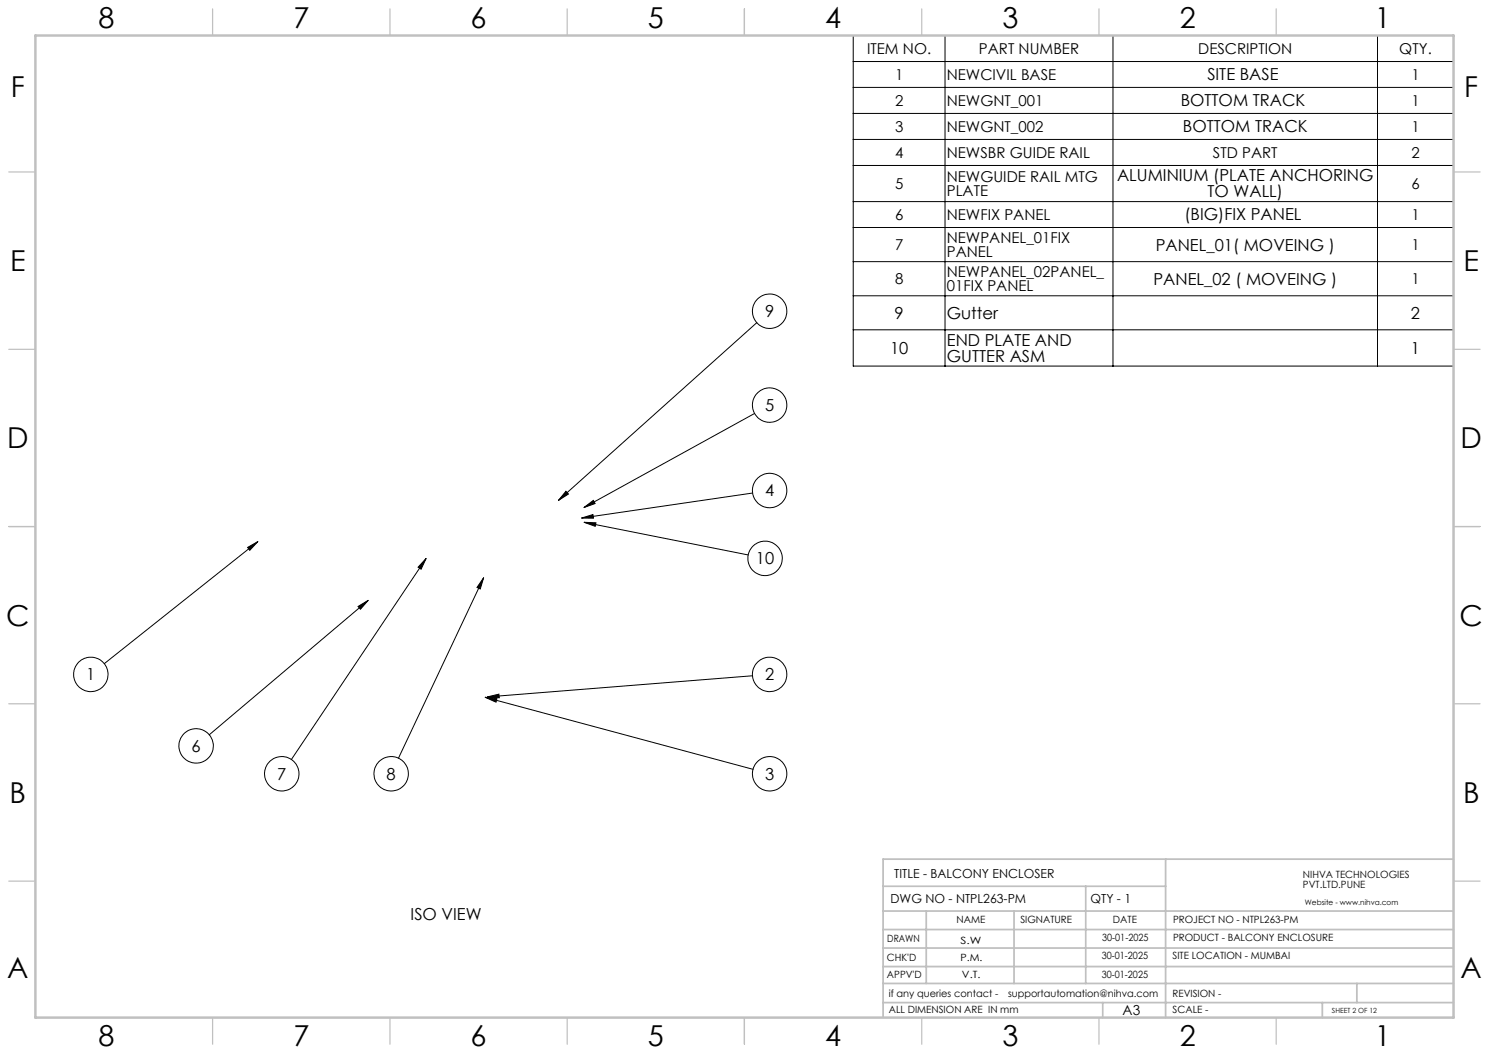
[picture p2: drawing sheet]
<svg xmlns="http://www.w3.org/2000/svg" width="420mm" height="297mm" viewBox="0 0 420 297" stroke-linecap="round" stroke-linejoin="round" font-family="sans-serif">
<g fill="none" stroke="#000" stroke-width=".28">
<path d="M240.7 10h169.3v93.3h-169.3zM240.7 17.4h169.3M266.6 10v93.3M313.9 10v93.3M388.5 10v93.3M240.7 24.7h169.3M240.7 32h169.3M240.7 39.3h169.3M240.7 46.7h169.3M240.7 56.9h169.3M240.7 64.2h169.3M240.7 73.8h169.3"/>
<path d="M213.5 91l-56 50.1M240.7 83.4h169.3M240.7 93h169.3M212.8 116.6l-48.1 26.6M159.6 138.6l.7 .7-2.8 1.8zM212.3 139.1l-48.3 7M69.9 154.4l2.8-1.7-2.3 2.5zM72.7 152.7l-43.3 34.5M120.2 157.5l-38 56.7M120.2 157.5l-1.4 3-.9-.5zM164 146.1l3.3-1 .1 1.1zM164.7 143.2l2.7-2.1 .5 .9z"/>
<path d="M164.7 147.3l3.4 .2-.2 .9zM164.7 147.3l46.3 9.2M101 171.1l2.9-1.8-2.2 2.5zM103.9 169.3l-44.9 38M136.4 162.9l-.9 3.2-1-.4zM136.4 162.9l-24 51M136.8 196.7l3.4 .4-.3 .9zM136.8 196.7l75.6 20.3M137.5 196.6l3.2-.8 .1 1zM212.3 190.6l-74.8 6"/>
<circle cx="217.1" cy="87.8" r="4.9"/>
<circle cx="217.1" cy="114.3" r="4.9"/>
<circle cx="217.1" cy="138.4" r="4.9"/>
<circle cx="215.8" cy="157.5" r="4.9"/>
<circle cx="25.6" cy="190.2" r="4.9"/>
<circle cx="217.1" cy="190.2" r="4.9"/>
<circle cx="55.3" cy="210.4" r="4.9"/>
<circle cx="79.5" cy="218.2" r="4.9"/>
<circle cx="110.3" cy="218.2" r="4.9"/>
<circle cx="217.1" cy="218.2" r="4.9"/>
</g>
<g fill="none" stroke="#c0c0c0" stroke-width=".35">
<path d="M60 2.5v7.5M110 2.5v7.5M160 2.5v7.5M210 2.5v7.5M260 2.5v7.5M310 2.5v7.5M360 2.5v7.5M2.5 48.5h7.5M410 48.5h7.5M2.5 98.5h7.5M410 98.5h7.5M2.5 148.5h7.5"/>
<path d="M410 148.5h7.5M2.5 198.5h7.5M410 198.5h7.5M2.5 248.5h7.5M410 248.5h7.5M60 287v7.5M110 287v7.5M160 287v7.5M210 287v7.5M260 287v7.5M310 287v7.5M360 287v7.5"/>
</g>
<g fill="none" stroke="#c0c0c0" stroke-width=".5">
<path d="M249.1 257h160.9M249.1 250h79.7M261.3 257v20.4M286 257v20.4M306.2 250v27.4M328.8 242.3v44.7M410 242.3h-160.9v44.7M249.1 272.6h160.9M249.1 267.4h160.9M249.1 262.2h160.9M249.1 277.4h160.9M382.7 277.4v5.4"/>
<path d="M249.1 282.8h160.9M311 282.8v4.2M373 282.8v4.2"/>
</g>
<path d="M10 10h400v277h-400z" fill="none" stroke="#c0c0c0" stroke-width=".7"/>
<path d="M69.8 154.4l2.9-1.7-2.3 2.5zM101 171.1l2.9-1.8-2.2 2.5zM137.5 196.6l3.2-.8 .1 1zM136.8 196.7l3.4 .4-.3 .9zM120.2 157.5l-1.4 3-.9-.5zM136.4 162.9l-.9 3.2-1-.4zM164.7 143.2l2.7-2.1 .5 .9zM164 146.1l3.3-1 .1 1.1zM164.7 147.3l3.4 .2-.2 .9zM159.6 138.6l.7 .7-2.8 1.8z" fill="#000"/>
<g font-size="8.1">
<text x="27.8" y="8">8</text>
<text x="82.8" y="8">7</text>
<text x="132.8" y="8">6</text>
<text x="182.8" y="8">5</text>
<text x="232.8" y="8">4</text>
<text x="282.8" y="8">3</text>
<text x="332.8" y="8">2</text>
<text x="387.8" y="8">1</text>
<text x="3" y="27.2">F</text>
<text x="413" y="27.2">F</text>
<text x="2.8" y="76.5">E</text>
<text x="412.8" y="76.5">E</text>
<text x="2" y="126.5">D</text>
<text x="412" y="126.5">D</text>
<text x="1.7" y="176.5">C</text>
<text x="411.7" y="176.5">C</text>
<text x="2.7" y="226.5">B</text>
<text x="412.7" y="226.5">B</text>
<text x="2" y="275.7">A</text>
<text x="412" y="275.7">A</text>
<text x="27.8" y="295">8</text>
<text x="82.8" y="295">7</text>
<text x="132.8" y="295">6</text>
<text x="182.8" y="295">5</text>
<text x="232.8" y="295">4</text>
<text x="282.8" y="295">3</text>
<text x="332.8" y="295">2</text>
<text x="387.8" y="295">1</text>
</g>
<g font-size="4.7">
<text x="340.6" y="22.7">SITE BASE</text>
<text x="333" y="30">BOTTOM TRACK</text>
<text x="333.7" y="37.3">BOTTOM TRACK</text>
<text x="315.1" y="51.2">ALUMINIUM (PLATE ANCHORING</text>
<text x="340.6" y="55.7">TO WALL)</text>
<text x="334.1" y="62.2">(BIG)FIX PANEL</text>
<text x="326" y="70.7">PANEL_01( MOVEING )</text>
<text x="325.3" y="80.3">PANEL_02 ( MOVEING )</text>
<text x="215.8" y="89.5">9</text>
<text x="252.3" y="89.9">9</text>
<text x="267.1" y="89.9">Gutter</text>
<text x="398" y="89.9">2</text>
<text x="251" y="99.8">10</text>
<text x="267.1" y="97.5">END PLATE AND</text>
<text x="398" y="99.8">1</text>
<text x="267.1" y="102.1">GUTTER ASM</text>
<text x="215.8" y="115.9">5</text>
<text x="215.8" y="140">4</text>
<text x="213.2" y="159.2">10</text>
<text x="24.3" y="191.9">1</text>
<text x="215.8" y="191.9">2</text>
<text x="54" y="212.1">6</text>
<text x="78.2" y="219.9">7</text>
<text x="109.1" y="219.9">8</text>
<text x="215.8" y="219.9">3</text>
<text x="115.8" y="259.6">ISO VIEW</text>
</g>
<g font-size="4.2">
<text x="244.6" y="15.2">ITEM NO.</text>
<text x="276.1" y="15.2">PART NUMBER</text>
<text x="338" y="15.2">DESCRIPTION</text>
<text x="394.7" y="15.2">QTY.</text>
<text x="252.5" y="22.5">1</text>
<text x="267.1" y="22.5">NEWCIVIL BASE</text>
<text x="398.1" y="22.5">1</text>
<text x="252.5" y="29.8">2</text>
<text x="267.1" y="29.8">NEWGNT_001</text>
<text x="398.1" y="29.8">1</text>
<text x="252.5" y="37.2">3</text>
<text x="267.1" y="37.2">NEWGNT_002</text>
<text x="398.1" y="37.2">1</text>
<text x="252.5" y="44.5">4</text>
<text x="267.1" y="44.5">NEWSBR GUIDE RAIL</text>
<text x="342.1" y="44.5">STD PART</text>
<text x="398.1" y="44.5">2</text>
<text x="252.5" y="53.3">5</text>
<text x="267.1" y="51.2">NEWGUIDE RAIL MTG</text>
<text x="398.1" y="53.3">6</text>
<text x="267.1" y="55.3">PLATE</text>
<text x="252.5" y="62">6</text>
<text x="267.1" y="62">NEWFIX PANEL</text>
<text x="398.1" y="62">1</text>
<text x="252.5" y="70.5">7</text>
<text x="267.1" y="68.4">NEWPANEL_01FIX</text>
<text x="398.1" y="70.5">1</text>
<text x="267.1" y="72.6">PANEL</text>
<text x="252.5" y="80.1">8</text>
<text x="267.1" y="78.1">NEWPANEL_02PANEL_</text>
<text x="267.1" y="82.2">01FIX PANEL</text>
<text x="398.1" y="80.1">1</text>
</g>
<text font-size="3.9" x="316.7" y="286.4">A3</text>
<g font-size="3.5">
<text x="252.2" y="247.7">TITLE - BALCONY ENCLOSER</text>
<text x="251.2" y="254.8">DWG NO - NTPL263-PM</text>
<text x="307.6" y="254.8">QTY - 1</text>
</g>
<g font-size="2.8">
<text x="367.5" y="247.7">NIHVA TECHNOLOGIES</text>
<text x="367.5" y="250.5">PVT.LTD.PUNE</text>
<text x="269.8" y="260.4">NAME</text>
<text x="287.8" y="260.4">SIGNATURE</text>
<text x="313.9" y="260.5">DATE</text>
<text x="330.9" y="260.5">PROJECT NO - NTPL263-PM</text>
<text x="250.3" y="265.7">DRAWN</text>
<text x="270.9" y="266.1">S.W</text>
<text x="310.9" y="265.5">30-01-2025</text>
<text x="330.9" y="265.5">PRODUCT - BALCONY ENCLOSURE</text>
<text x="250.2" y="271.1">CHK'D</text>
<text x="250.2" y="275.8">APPV'D</text>
<text x="270.9" y="271.1">P.M.</text>
<text x="271.3" y="275.8">V.T.</text>
<text x="310.8" y="270.6">30-01-2025</text>
<text x="310.8" y="275.8">30-01-2025</text>
<text x="330.7" y="270.6">SITE LOCATION - MUMBAI</text>
<text x="250.7" y="281.1">if any queries contact -</text>
<text x="284.3" y="281.1">supportautomation@nihva.com</text>
<text x="330.7" y="281.1">REVISION -</text>
<text x="250.7" y="285.6">ALL DIMENSION ARE IN mm</text>
<text x="330.7" y="285.6">SCALE -</text>
</g>
<text font-size="2.1" x="368.1" y="255.1">Website - www.nihva.com</text>
<text font-size="2" x="375.7" y="285.6">SHEET 2 OF 12</text>
</svg>
